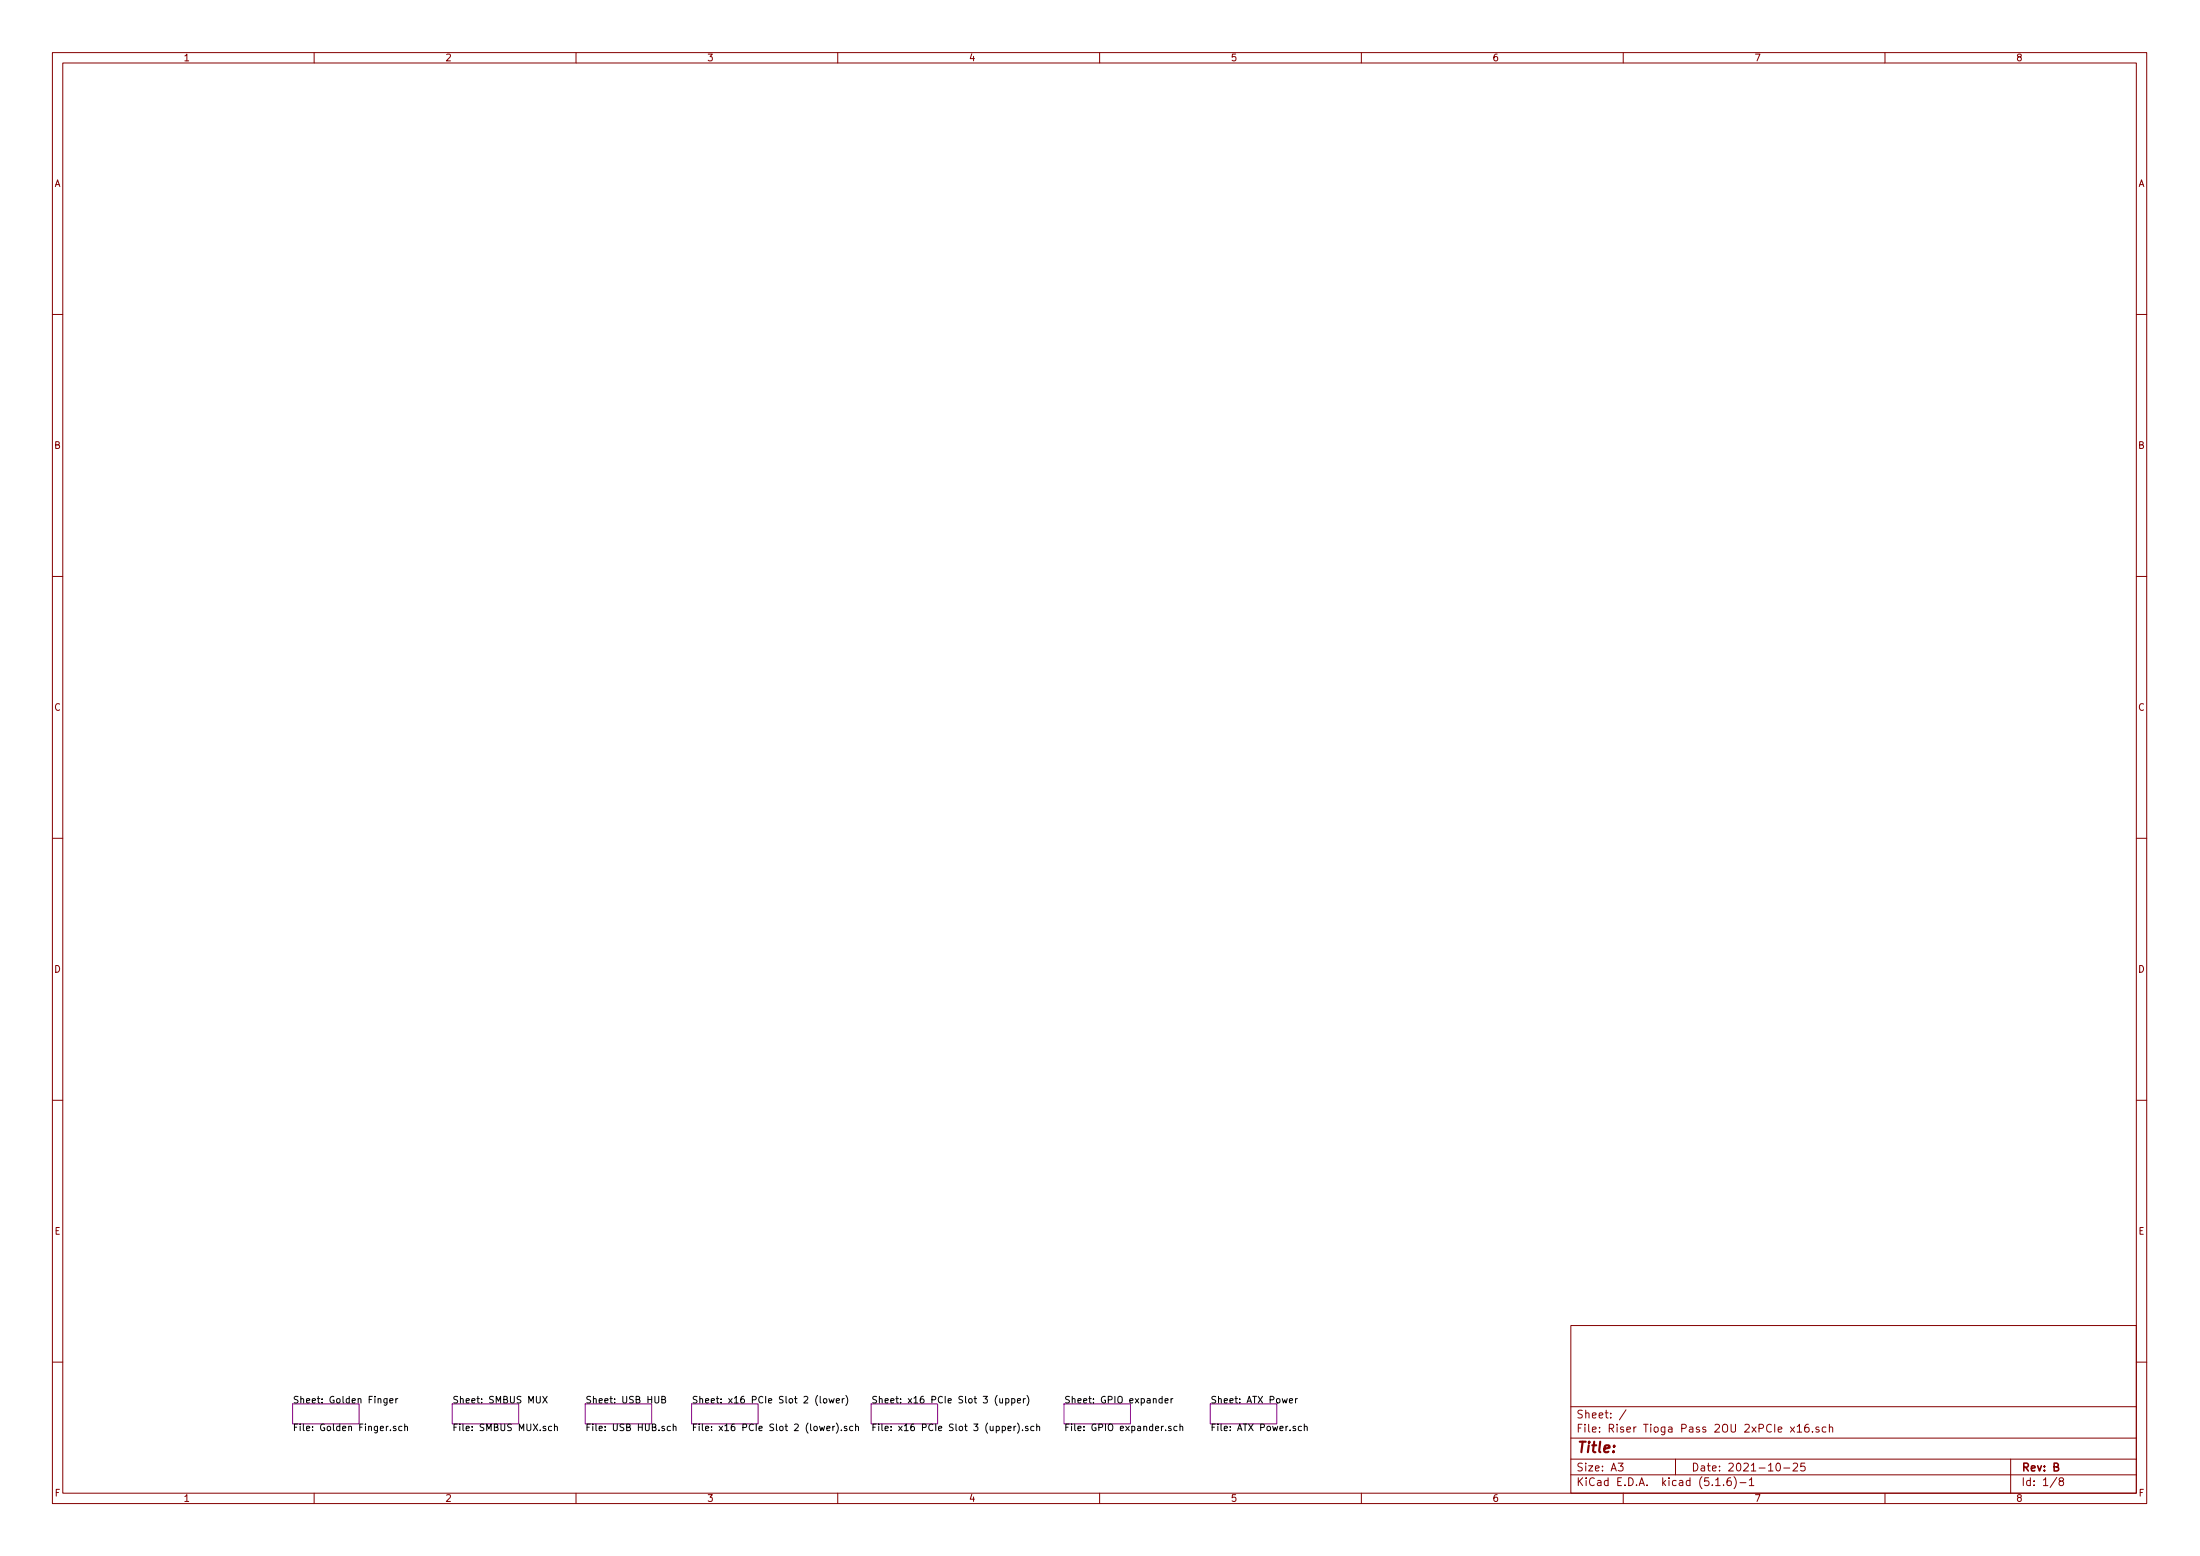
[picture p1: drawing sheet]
<svg xmlns="http://www.w3.org/2000/svg" width="420mm" height="297mm" viewBox="0 0 420 297" stroke-linecap="round" stroke-linejoin="round" font-family="sans-serif">
<g fill="none" stroke="#840000" stroke-width=".19">
<path d="M10 10h400v277h-400zM12 12h396v273.1h-396zM60 10v2M110 10v2M160 10v2M210 10v2M260 10v2M310 10v2M360 10v2M10 60h2M408 60h2M10 110h2"/>
<path d="M408 110h2M10 160h2M408 160h2M10 210h2M408 210h2M300 253h108v32.1h-108zM10 260h2M300 278.5h108M300 274.5h108M300 268.5h108M309 279.3h1l-.5 .6 .4 .1v.7l-.2 .1-.7-.1M310.5 269.1l-1.2 2"/>
<path d="M320 278.5v3M339.3 279.5l.2-.2a.86 .86 0 0 1 .2 1.5 .79 .79 0 0 1-.4-1.3zM341.9 272.4l.8 1M342.5 279.5l.5-.2 .3 .2v.2l-.9 1.1h.9M342.7 272.4l-.8 1M343.2 272.3l.5-.4v1.5M343.2 273.4h.9M344.7 279.3h-.7l-.1 .7 .2-.1h.5l.2 .3-.1 .5-.3 .1-.5-.1M345.4 271.9a.59 .59 0 0 0-.7 .6v.8l.2 .1 .5-.1 .1-.5-.1-.3h-.5l-.2 .3M346.2 273.3v.1M347.4 272.5a.37 .37 0 0 0-.6 .1l.1 .2 .5 .2v.1l-.2 .3-.4-.1M348.7 272.5l-.4-.1-.3 .3 .1 .6 .2 .1 .4-.1"/>
<path d="M349.4 272.5a.37 .37 0 0 1 .6 .1v.8M349.4 271.9v1.5M384 278.5v6.6M408 260h2M60 285.1v1.9M110 285.1v1.9M160 285.1v1.9M210 285.1v1.9M260 285.1v1.9M300 281.5h108M310 285.1v1.9M327.7 283.6h.8"/>
<path d="M329.2 283.5v.1M330.5 282.1a.59 .59 0 0 0-.7 .6l.1 .8 .5 .1 .2-.1 .1-.5-.2-.3h-.4l-.3 .3M331.2 281.9a1.71 1.71 0 0 1 0 2.3M332.3 283h1.2M334.1 282.5l.4-.4v1.5M334.1 283.6h.8M340.7 280.2h1.1M360 285.1v1.9M392.8 282l-1.3 2M393.5 282.7l-.3-.3 .3-.3h.3l.3 .3-.1 .2-.6 .2-.2 .2 .1 .5 .2 .1h.3l.3-.3v-.3l-.3-.3"/>
</g>
<path d="M55.9 268h12.7v3.8h-12.7zM86.4 268h12.7v3.8h-12.7zM111.8 268h12.7v3.8h-12.7zM132.1 268h12.7v3.8h-12.7zM166.4 268h12.7v3.8h-12.7zM203.2 268h12.7v3.8h-12.7zM231.1 268h12.7v3.8h-12.7z" fill="none" stroke="#840084" stroke-width=".19"/>
<g fill="none" stroke="#000" stroke-width=".19">
<path d="M73.9 267v1l-.2 .3-.3-.1M73.9 267h-.4l-.2 .2 .1 .6h.5M74.4 267.4l.7-.1-.1-.3h-.4l-.2 .2 .1 .6h.5M75.6 272.3h-.3l-.2 .2 .1 .1 .4 .2v.3h-.5M75.6 267v.8M76 267l-.4 .2M76.8 272.3h-.4l-.3 .2 .2 .6h.5M77.3 272.4l.2-.1h.3v.8M77.3 271.8v1.3M103.7 266.6l.8 1.2M104.5 266.6l-.8 1.2M105.4 272.3h-.4l-.3 .2 .2 .6h.5"/>
<path d="M105.9 272.4l.2-.1h.3l.1 .8M105.9 271.8v1.3M125.1 266.6v1l.2 .2h.4l.1-.2v-1M126.4 267.2l.5-.1 .2-.2-.1-.2-.6-.1v1.2h.5l.2-.1v-.3l-.3-.2M128 272.3h-.3l-.3 .2 .2 .6h.4M128.6 272.4l.2-.1h.3v.8M128.6 271.8v1.3M156.6 266.6v1.1l.2 .1M157.4 267h.3l.2 .2-.1 .6h-.3l-.2-.1zM157.9 272.7l.6-.1-.1-.3h-.3l-.2 .2 .1 .6h.4M158.3 267l.3 .8 .2-.6 .3 .6 .2-.8M159.1 272.3v.8"/>
<path d="M159.4 272.3l-.3 .2M159.7 267.4l.6-.1v-.3h-.4l-.2 .2 .1 .6h.5M159.7 271.7a1.4 1.4 0 0 1 0 1.9M160.7 273v.1M160.9 267v.8M161.2 267l-.3 .2M161.5 266.4a1.47 1.47 0 0 1 0 1.9M161.7 272.3h-.3l-.2 .2 .1 .1 .4 .2v.3h-.5M162.9 272.3h-.4l-.2 .2 .1 .6h.5M163.4 272.4l.5-.1 .1 .8M163.4 271.8v1.3M190.9 267l.1 .8h.3l.2-.1"/>
<path d="M191.5 267v.8M192.1 267h.3l.3 .2-.1 .6h-.5M192.1 267v1.3M192.5 272.7l.6-.1-.1-.3h-.3l-.2 .2 .1 .6h.4M193.2 267h.4l.2 .2-.1 .6h-.5M193.2 267v1.3M193.6 272.3v.8M194 272.3l-.4 .2M194.3 267.4l.6-.1v-.3h-.4l-.2 .2 .1 .6h.5M194.3 271.7a1.47 1.47 0 0 1 0 1.9M195.3 273v.1M195.5 267v.8"/>
<path d="M195.8 267l-.3 .2M196.1 266.4a1.47 1.47 0 0 1 0 1.9M196.3 272.3h-.3l-.2 .2 .1 .1 .4 .2v.3h-.5M197.5 272.3h-.4l-.3 .2 .2 .6h.5M198 272.4l.2-.1h.3l.1 .8M198 271.8v1.3M221.9 267h-.3l-.3 .2 .2 .6h.4M221.9 266.6v1.2M222.5 267.4l.6-.1-.1-.3h-.3l-.2 .2 .1 .6h.4M223.6 272.3h-.3l-.1 .2v.1l.4 .2v.3h-.4M223.6 267v.8M224 267l-.4 .2"/>
<path d="M224.8 272.3h-.4l-.2 .2 .1 .6h.5M225.3 272.4l.2-.1h.3l.1 .8M225.3 271.8v1.3M246.3 267.4l.6-.1-.1-.3h-.3l-.2 .2v.6h.5M247.4 267v.8M247.8 267l-.4 .2M248.6 272.3h-.4l-.2 .2 .1 .6h.5M249.1 272.4l.2-.1h.3l.1 .8M249.1 271.8v1.3"/>
</g>
<text font-size="2.8" fill="#840000" x="301" y="277.3">Title:</text>
<g font-size="2.1" fill="#840000">
<text x="301" y="273.5">File: Riser Tioga Pass 2OU 2xPCIe x16.sch</text>
<text x="301" y="270.8">Sheet: /</text>
<text x="301" y="280.9">Size: A3</text>
<text x="323" y="280.9">Date: 2021-10-25</text>
<text x="386" y="280.9">Rev: B</text>
<text x="301" y="283.7">KiCad E.D.A. kicad (5.1.6)-1</text>
<text x="386" y="283.7">Id: 1/8</text>
</g>
<g font-size="1.8" fill="#840000">
<text x="35" y="11.7">1</text>
<text x="85" y="11.7">2</text>
<text x="135" y="11.7">3</text>
<text x="185" y="11.7">4</text>
<text x="235" y="11.7">5</text>
<text x="285" y="11.7">6</text>
<text x="335" y="11.7">7</text>
<text x="385" y="11.7">8</text>
<text x="10.4" y="35.7">A</text>
<text x="408.4" y="35.7">A</text>
<text x="10.4" y="85.7">B</text>
<text x="408.4" y="85.7">B</text>
<text x="10.4" y="135.7">C</text>
<text x="408.4" y="135.7">C</text>
<text x="10.4" y="185.7">D</text>
<text x="408.4" y="185.7">D</text>
<text x="10.4" y="235.7">E</text>
<text x="408.4" y="235.7">E</text>
<text x="10.5" y="285.7">F</text>
<text x="35" y="286.7">1</text>
<text x="85" y="286.7">2</text>
<text x="135" y="286.7">3</text>
<text x="185" y="286.7">4</text>
<text x="235" y="286.7">5</text>
<text x="285" y="286.7">6</text>
<text x="335" y="286.7">7</text>
<text x="385" y="286.7">8</text>
<text x="408.5" y="285.7">F</text>
</g>
<g font-size="1.8">
<text x="55.9" y="267.9">Sheet: Golden Finger</text>
<text x="86.4" y="267.9">Sheet: SMBUS MUX</text>
<text x="111.8" y="267.9">Sheet: USB HUB</text>
<text x="132.1" y="267.9">Sheet: x16 PCIe Slot 2 (lower)</text>
<text x="166.4" y="267.9">Sheet: x16 PCIe Slot 3 (upper)</text>
<text x="203.2" y="267.9">Sheet: GPIO expander</text>
<text x="231.1" y="267.9">Sheet: ATX Power</text>
<text x="55.9" y="273.2">File: Golden Finger.sch</text>
<text x="86.4" y="273.2">File: SMBUS MUX.sch</text>
<text x="111.8" y="273.2">File: USB HUB.sch</text>
<text x="132.1" y="273.2">File: x16 PCIe Slot 2 (lower).sch</text>
<text x="166.4" y="273.2">File: x16 PCIe Slot 3 (upper).sch</text>
<text x="203.2" y="273.2">File: GPIO expander.sch</text>
<text x="231.1" y="273.2">File: ATX Power.sch</text>
</g>
</svg>
